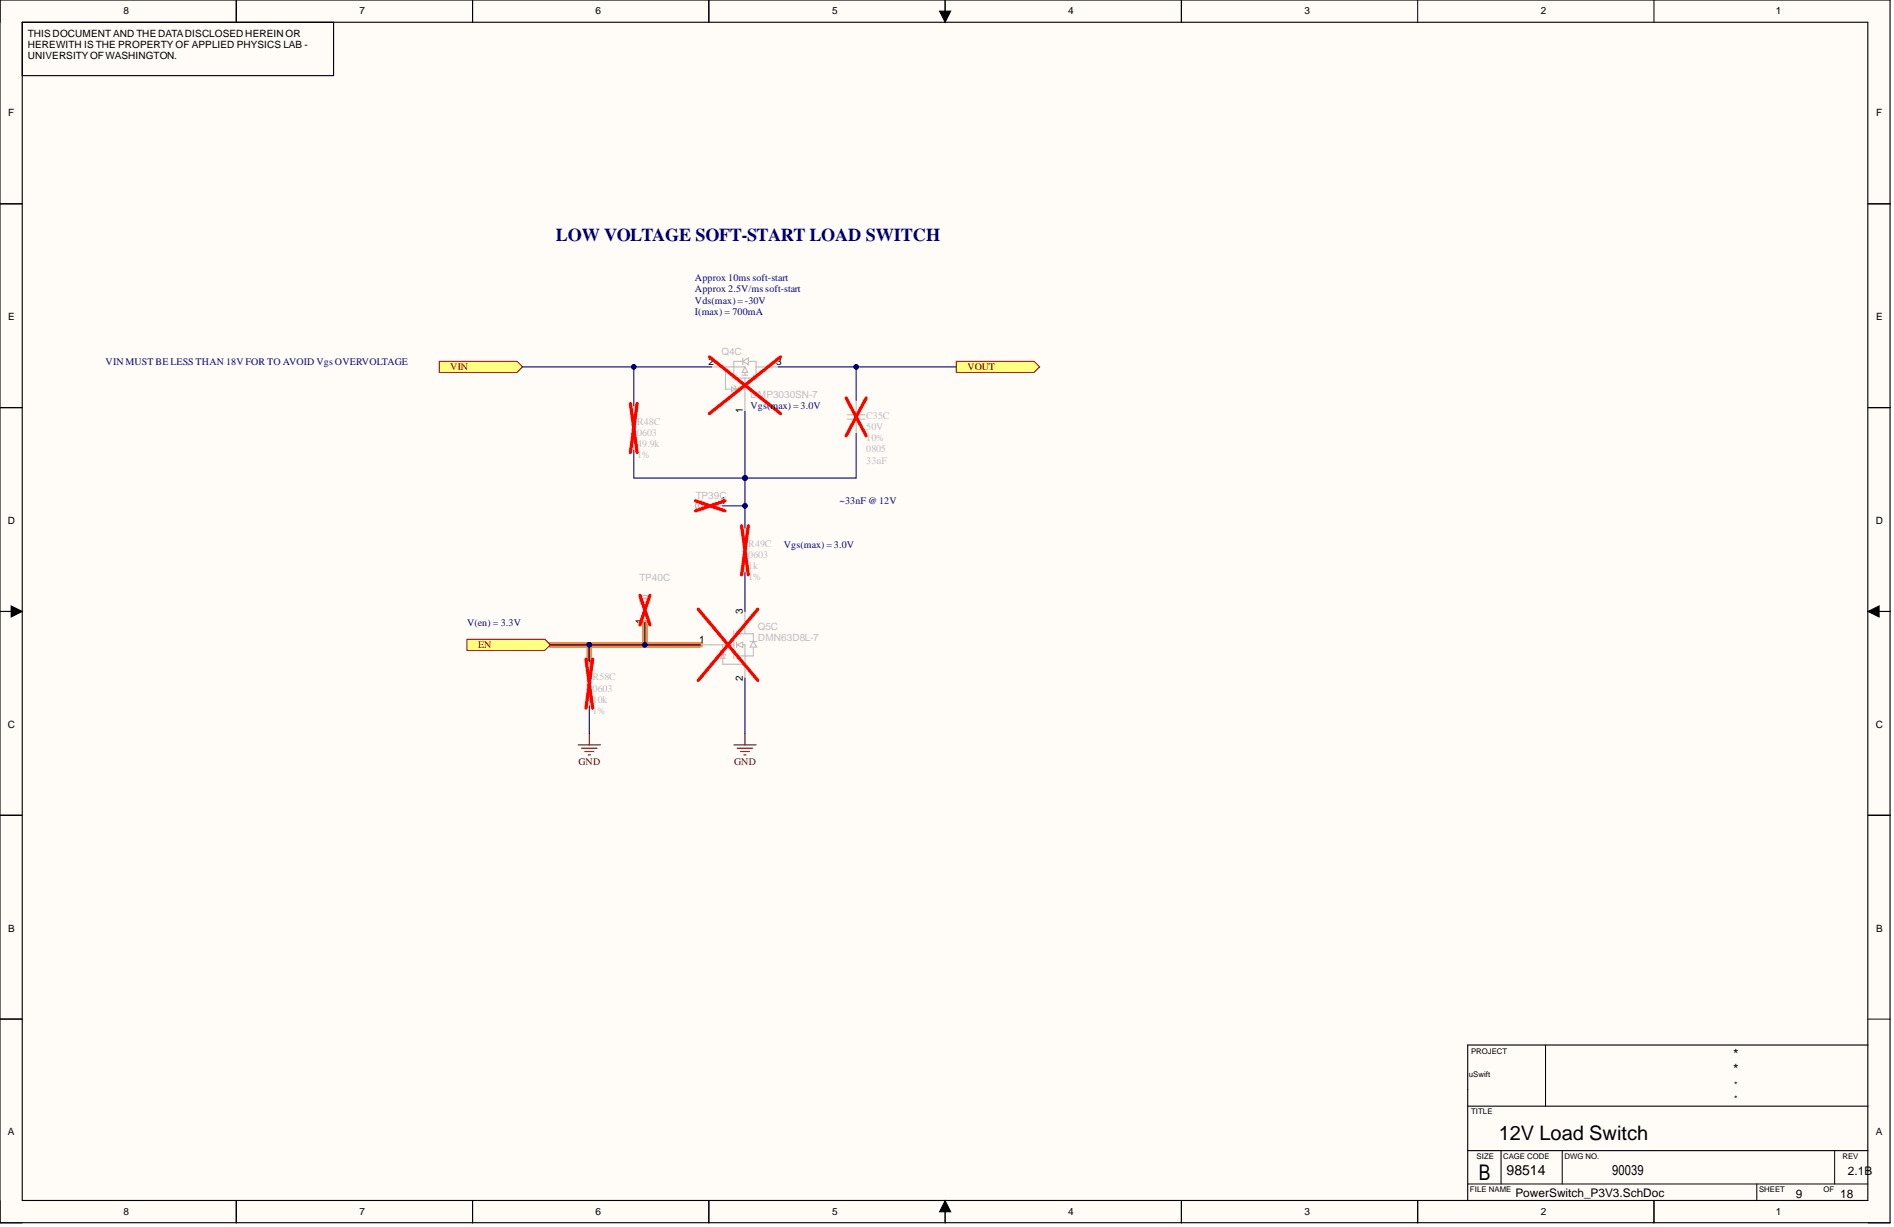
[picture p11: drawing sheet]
<svg xmlns="http://www.w3.org/2000/svg" width="431mm" height="279mm" viewBox="0 0 431 279" stroke-linecap="round" stroke-linejoin="round" font-family="sans-serif">
<g fill="#fffcf8">
<path d="M0 0h430.6v278.5h-430.6z" fill-rule="evenodd"/>
<path d="M5.1 5.1h420.4v268.3h-420.4z" fill-rule="evenodd"/>
</g>
<g fill="none" stroke="#000" stroke-width=".23">
<path d="M0 0v5.1M53.8 0v5.1M107.6 0v5.1M161.5 0v5.1M214 2.5h2.6l-1.3 2.6zM215.3 0v5.1M269.1 0v5.1M322.9 0v5.1M376.8 0v5.1M0 46.4h5.1M425.5 46.4h5.1M0 92.8h5.1"/>
<path d="M425.5 92.8h5.1M0 139.2h5.1M2.5 138l2.6 1.2-2.6 1.3zM425.5 139.2l2.6-1.2v2.5zM425.5 139.2h5.1M0 185.6h5.1M425.5 185.6h5.1M0 232.1h5.1M352.1 238v13.9M425.5 232.1h5.1M0 273.4v5.1h5.1M53.8 273.4v5.1"/>
<path d="M107.6 273.4v5.1M161.5 273.4v5.1M215.3 273.4l1.3 2.5h-2.6zM215.3 273.4v5.1M269.1 273.4v5.1M322.9 273.4v5.1M334.3 269.6h91.2M341.9 262v7.6M355.9 262v7.6M376.8 273.4v5.1M400.2 269.6v3.8M417.9 262v7.6"/>
<path d="M425.5 278.5h5.1"/>
</g>
<path d="M125.4 146.8h34.2M134.2 146.8v3.8M146.9 141.8v5" fill="none" stroke="#fd8300" stroke-width="1.3"/>
<path d="M214 2.5h2.6l-1.3 2.6zM2.5 138l2.6 1.2-2.6 1.3zM425.5 139.2l2.6-1.2v2.5zM215.3 273.4l1.3 2.5h-2.6z" fill="#000"/>
<g fill="none" stroke="#000" stroke-width=".25">
<path d="M0 0h430.5v278.4h-430.5zM5.1 5.1h420.4v268.3h-420.4zM53.8 0v5.1M76 5.1v12.1h-70.9M107.6 0v5.1M161.5 0v5.1M215.3 0v5.1M269.1 0v5.1M0 46.4h5.1M425.5 46.4h5.1M0 92.8h5.1M425.5 92.8h5.1"/>
<path d="M0 139.2h5.1M425.5 139.2h5.1M0 185.6h5.1M425.5 185.6h5.1M0 232.1h5.1M425.5 238h-91.2v35.4M334.3 251.9h91.2M53.8 273.4v5.1M107.6 273.4v5.1M161.5 273.4v5.1M215.3 273.4v5.1M269.1 273.4v5.1"/>
<path d="M322.9 273.4v5.1M334.3 262h91.2M376.8 273.4v5.1"/>
</g>
<path d="M217.8 82.3h17.8l1.2 1.2-1.2 1.3h-17.8z" fill-rule="evenodd" fill="#ffff80"/>
<path d="M217.8 82.3h17.8l1.2 1.2-1.2 1.3h-17.8z" fill="none" stroke="#800000" stroke-width=".23"/>
<path d="M100 82.3h17.8l1.2 1.2-1.2 1.3h-17.8z" fill-rule="evenodd" fill="#ffff80"/>
<path d="M100 82.3h17.8l1.2 1.2-1.2 1.3h-17.8z" fill="none" stroke="#800000" stroke-width=".23"/>
<path d="M106.4 145.6h17.7l1.3 1.2-1.3 1.3h-17.7z" fill-rule="evenodd" fill="#ffff80"/>
<path d="M106.4 145.6h17.7l1.3 1.2-1.3 1.3h-17.7z" fill="none" stroke="#800000" stroke-width=".23"/>
<g fill="none" stroke="#bfbebc" stroke-width=".25">
<path d="M144.4 92.4v3.5l.5 .3-1 .5 1 .5-1 .5 1 .5-1 .5 .5 .3v3.5M162.1 83.5h7.6M165.3 83.5v5.1h1.4M166.5 85.4h1.3M166.5 86.1h6.4M166.7 88.1l.7 .5-.7 .5zM167.3 87.8l.3 .3v1l.2 .3M167.7 88.6l.7-.5v1zM168.4 88.6h1.3M169.1 82.3h-1.9v3.1M169.1 85.4h1.2M169.2 82.3l1.3-.8v1.5z"/>
<path d="M169.2 81.5v1.5M169.7 83.5l.6 1.3h-1.2zM169.7 84.8v.6M169.7 86.1v7.6M170.5 82.3h1.7v3.1M171.6 85.4h1.3M172.2 83.5h5.1M193 94.4h4.1M193 95.4h4.1M195 91.1v3.3M195 95.4v3.3M160.8 115.2h3.8"/>
<path d="M146.9 138v3.8M169.7 120.3v3.5l.5 .2-1 .6 1 .5-1 .5 1 .5-1 .5 .5 .2v3.6M169.7 139.2v5.1M159.6 146.8h7.6M163.9 148.7l.2 .3h1l.3 .2M164.1 148.1h1l-.5 .8zM164.6 149.1l.5 .8h-1zM164.6 146.8v1.3M164.6 149.9v1.4h5.1M167.2 143.7v6.3M167.8 144.3h3.8v1.8M167.8 143.7v1.2"/>
<path d="M167.8 146.2v1.3M167.8 148.7v1.3M167.9 146.8l1.3-.6v1.3zM169.2 146.8h.5v7.6M170.8 146.1h1.6M171.6 146.1l.8 1.2h-1.6zM171.6 147.5v1.9h-3.8"/>
<circle cx="159.6" cy="115.2" r=".51"/>
<circle cx="159.6" cy="115.2" r="1.14"/>
<circle cx="146.9" cy="136.7" r=".51"/>
<circle cx="146.9" cy="136.7" r="1.14"/>
</g>
<g fill="none" stroke="#f00" stroke-width=".76">
<path d="M143.6 91.9l1.5 11.1M145.1 91.9l-1.5 11.1M161.6 81.3l16.2 12.9M177.8 81.3l-16.2 12.9M192.8 90.6l4.5 8.6M197.3 90.6l-4.5 8.6M158.4 114l6.7 2.3M165.1 114l-6.7 2.3M168.9 119.7l1.6 11.2M170.5 119.7l-1.6 11.2M145.8 135.6l2.2 6.7M148 135.6l-2.2 6.7"/>
<path d="M159.1 138.7l13.5 16.2M172.6 138.7l-13.5 16.2"/>
</g>
<path d="M167.2 169.6h5M167.9 170.4h3.6M168.7 171.1h2M169.5 171.9h.5M169.7 167.1v2.5" fill="none" stroke="#800000" stroke-width=".25"/>
<path d="M177.3 83.5h40.5" fill="none" stroke="#000080" stroke-width=".25"/>
<circle cx="195" cy="83.5" r=".51" fill="#000080"/>
<circle cx="195" cy="83.5" r=".51" fill="none" stroke="#000080" stroke-width=".23"/>
<path d="M144.4 83.5v8.9" fill="none" stroke="#000080" stroke-width=".25"/>
<circle cx="144.4" cy="83.5" r=".51" fill="#000080"/>
<circle cx="144.4" cy="83.5" r=".51" fill="none" stroke="#000080" stroke-width=".23"/>
<path d="M144.4 102.5v6.4h25.3" fill="none" stroke="#000080" stroke-width=".25"/>
<circle cx="169.7" cy="108.9" r=".51" fill="#000080"/>
<circle cx="169.7" cy="108.9" r=".51" fill="none" stroke="#000080" stroke-width=".23"/>
<path d="M195 98.7v10.2h-25.3" fill="none" stroke="#000080" stroke-width=".25"/>
<circle cx="169.7" cy="108.9" r=".51" fill="#000080"/>
<circle cx="169.7" cy="108.9" r=".51" fill="none" stroke="#000080" stroke-width=".23"/>
<path d="M195 83.5v7.6" fill="none" stroke="#000080" stroke-width=".25"/>
<circle cx="195" cy="83.5" r=".51" fill="#000080"/>
<circle cx="195" cy="83.5" r=".51" fill="none" stroke="#000080" stroke-width=".23"/>
<path d="M119 83.5h43.1" fill="none" stroke="#000080" stroke-width=".25"/>
<circle cx="144.4" cy="83.5" r=".51" fill="#000080"/>
<circle cx="144.4" cy="83.5" r=".51" fill="none" stroke="#000080" stroke-width=".23"/>
<path d="M125.4 146.8h34.2" fill="none" stroke="#000080" stroke-width=".25"/>
<circle cx="146.9" cy="146.8" r=".51" fill="#000080"/>
<circle cx="146.9" cy="146.8" r=".51" fill="none" stroke="#000080" stroke-width=".23"/>
<circle cx="134.2" cy="146.8" r=".51" fill="#000080"/>
<circle cx="134.2" cy="146.8" r=".51" fill="none" stroke="#000080" stroke-width=".23"/>
<path d="M169.7 108.9v11.4M169.7 130.4v8.8M169.7 154.4v12.7" fill="none" stroke="#000080" stroke-width=".25"/>
<circle cx="169.7" cy="115.2" r=".51" fill="#000080"/>
<circle cx="169.7" cy="115.2" r=".51" fill="none" stroke="#000080" stroke-width=".23"/>
<circle cx="169.7" cy="108.9" r=".51" fill="#000080"/>
<circle cx="169.7" cy="108.9" r=".51" fill="none" stroke="#000080" stroke-width=".23"/>
<path d="M169.7 93.7v15.2" fill="none" stroke="#000080" stroke-width=".25"/>
<circle cx="169.7" cy="108.9" r=".51" fill="#000080"/>
<circle cx="169.7" cy="108.9" r=".51" fill="none" stroke="#000080" stroke-width=".23"/>
<path d="M164.6 115.2h5.1" fill="none" stroke="#000080" stroke-width=".25"/>
<circle cx="169.7" cy="115.2" r=".51" fill="#000080"/>
<circle cx="169.7" cy="115.2" r=".51" fill="none" stroke="#000080" stroke-width=".23"/>
<path d="M146.9 141.8v5" fill="none" stroke="#000080" stroke-width=".25"/>
<circle cx="146.9" cy="146.8" r=".51" fill="#000080"/>
<circle cx="146.9" cy="146.8" r=".51" fill="none" stroke="#000080" stroke-width=".23"/>
<path d="M134.2 150.6v3.6l.5 .2-1 .5 1 .5-1 .5 1 .6-1 .5 .5 .2v3.6" fill="none" stroke="#bfbebc" stroke-width=".25"/>
<path d="M133.5 150.1l1.5 11.2M135 150.1l-1.5 11.2" fill="none" stroke="#f00" stroke-width=".76"/>
<path d="M131.7 169.6h5.1M132.5 170.4h3.5M133.2 171.1h2.1M134 171.9h.5M134.2 167.1v2.5" fill="none" stroke="#800000" stroke-width=".25"/>
<path d="M134.2 146.8v3.8" fill="none" stroke="#000080" stroke-width=".25"/>
<circle cx="134.2" cy="146.8" r=".51" fill="#000080"/>
<circle cx="134.2" cy="146.8" r=".51" fill="none" stroke="#000080" stroke-width=".23"/>
<path d="M134.2 160.8v6.3" fill="none" stroke="#000080" stroke-width=".25"/>
<text font-size="4.9" x="336.9" y="268.6">B</text>
<text font-size="4.6" x="341.4" y="259.6">12V Load Switch</text>
<text font-size="4.1" fill="#000080" x="126.6" y="54.8">LOW VOLTAGE SOFT-START LOAD SWITCH</text>
<g font-size="3.2">
<text x="394.8" y="241.1">*</text>
<text x="394.8" y="244.6">*</text>
<text x="343.2" y="267.7">98514</text>
</g>
<text font-size="3.1" x="367.3" y="267.7">90039</text>
<g font-size="2.7">
<text x="421" y="267.5">2.1B</text>
<text x="345.2" y="272.6">PowerSwitch_P3V3.SchDoc</text>
<text x="409.1" y="272.8">9</text>
<text x="419.2" y="272.8">18</text>
</g>
<g font-size="2.3">
<text x="28.1" y="3.3">8</text>
<text x="81.9" y="3.3">7</text>
<text x="135.7" y="3.3">6</text>
<text x="189.5" y="3.3">5</text>
<text x="243.3" y="3.3">4</text>
<text x="297.2" y="3.3">3</text>
<text x="351" y="3.3">2</text>
<text x="404.5" y="3.3">1</text>
<text x="6.3" y="8.4">THIS DOCUMENTAND THE DATADISCLOSED HEREIN OR</text>
<text x="6.3" y="10.9">HEREWITH IS THE PROPERTY OF APPLIED PHYSICS LAB -</text>
<text x="6.3" y="13.4">UNIVERSITYOFWASHINGTON.</text>
<text x="1.9" y="26.5">F</text>
<text x="427.4" y="26.5">F</text>
<text x="1.9" y="72.9">E</text>
<text x="427.4" y="72.9">E</text>
<text x="161.4" y="83">2</text>
<text x="176.8" y="83">3</text>
<text x="169.2" y="94" transform="rotate(-90 169.2 94)">1</text>
<text x="1.8" y="119.3">D</text>
<text x="164.1" y="114.7">1</text>
<text x="427.3" y="119.3">D</text>
<text x="146.4" y="142.1" transform="rotate(-90 146.4 142.1)">1</text>
<text x="169.2" y="139.7" transform="rotate(-90 169.2 139.7)">3</text>
<text x="159.2" y="146.3">1</text>
<text x="169.2" y="155.1" transform="rotate(-90 169.2 155.1)">2</text>
<text x="1.8" y="165.7">C</text>
<text x="427.3" y="165.7">C</text>
<text x="1.9" y="212.1">B</text>
<text x="427.4" y="212.1">B</text>
<text x="1.8" y="258.6">A</text>
<text x="427.3" y="258.6">A</text>
<text x="28.1" y="276.7">8</text>
<text x="81.9" y="276.7">7</text>
<text x="135.7" y="276.7">6</text>
<text x="189.5" y="276.7">5</text>
<text x="243.3" y="276.7">4</text>
<text x="297.2" y="276.7">3</text>
<text x="351" y="276.7">2</text>
<text x="404.5" y="276.7">1</text>
</g>
<g font-size="2.3" fill="#000080">
<text x="158.3" y="64.1">Approx 10ms soft-start</text>
<text x="158.3" y="66.6">Approx 2.5V/ms soft-start</text>
<text x="158.3" y="69.1">Vds(max) = -30V</text>
<text x="158.3" y="71.6">I(max) = 700mA</text>
<text x="24.1" y="83">VIN MUST BE LESS THAN 18V FOR TO AVOID Vgs OVERVOLTAGE</text>
<text x="171" y="93.2">Vgs(max) = 3.0V</text>
<text x="191.2" y="114.7">~33nF @ 12V</text>
<text x="178.6" y="124.8">Vgs(max) = 3.0V</text>
<text x="106.4" y="142.5">V(en) = 3.3V</text>
</g>
<g font-size="2.3" fill="#bfbebc">
<text x="164.4" y="80.8">Q4C</text>
<text x="171" y="90.6">DMP3030SN-7</text>
<text x="197.3" y="95.4">C35C</text>
<text x="145.1" y="99.2">0603</text>
<text x="145.1" y="101.8">49.9k</text>
<text x="145.1" y="96.7">R48C</text>
<text x="197.3" y="98">50V</text>
<text x="197.3" y="100.5">10%</text>
<text x="145.1" y="104.3">1%</text>
<text x="197.3" y="103">0805</text>
<text x="197.3" y="105.6">33nF</text>
<text x="158.5" y="113.6">TP39C</text>
<text x="170.5" y="124.6">R49C</text>
<text x="170.5" y="127.1">0603</text>
<text x="170.5" y="129.6">1k</text>
<text x="145.6" y="132.4">TP40C</text>
<text x="170.5" y="132.1">1%</text>
<text x="172.7" y="143.5">Q5C</text>
<text x="172.7" y="146.1">DMN63D8L-7</text>
<text x="135" y="154.9">R58C</text>
<text x="135" y="157.5">0603</text>
<text x="135" y="160">10k</text>
<text x="135" y="162.5">1%</text>
</g>
<g font-size="2.3" fill="#800000">
<text x="102.6" y="84.3">VIN</text>
<text x="220.4" y="84.3">VOUT</text>
<text x="108.9" y="147.6">EN</text>
<text x="131.8" y="174.2">GND</text>
<text x="167.3" y="174.2">GND</text>
</g>
<g font-size="2">
<text x="395" y="247.8">*</text>
<text x="395" y="251">*</text>
</g>
<g font-size="1.8">
<text x="334.6" y="245.1">uSwift</text>
<text x="335.1" y="240.1">PROJECT</text>
<text x="335.1" y="253.7">TITLE</text>
<text x="336.4" y="263.9">SIZE</text>
<text x="342.4" y="263.9">CAGE CODE</text>
<text x="356.4" y="263.9">DWG NO.</text>
<text x="419.7" y="263.9">REV</text>
<text x="334.8" y="271.5">FILE NAME</text>
<text x="400.7" y="271.5">SHEET</text>
<text x="415.4" y="271.5">OF</text>
</g>
</svg>
